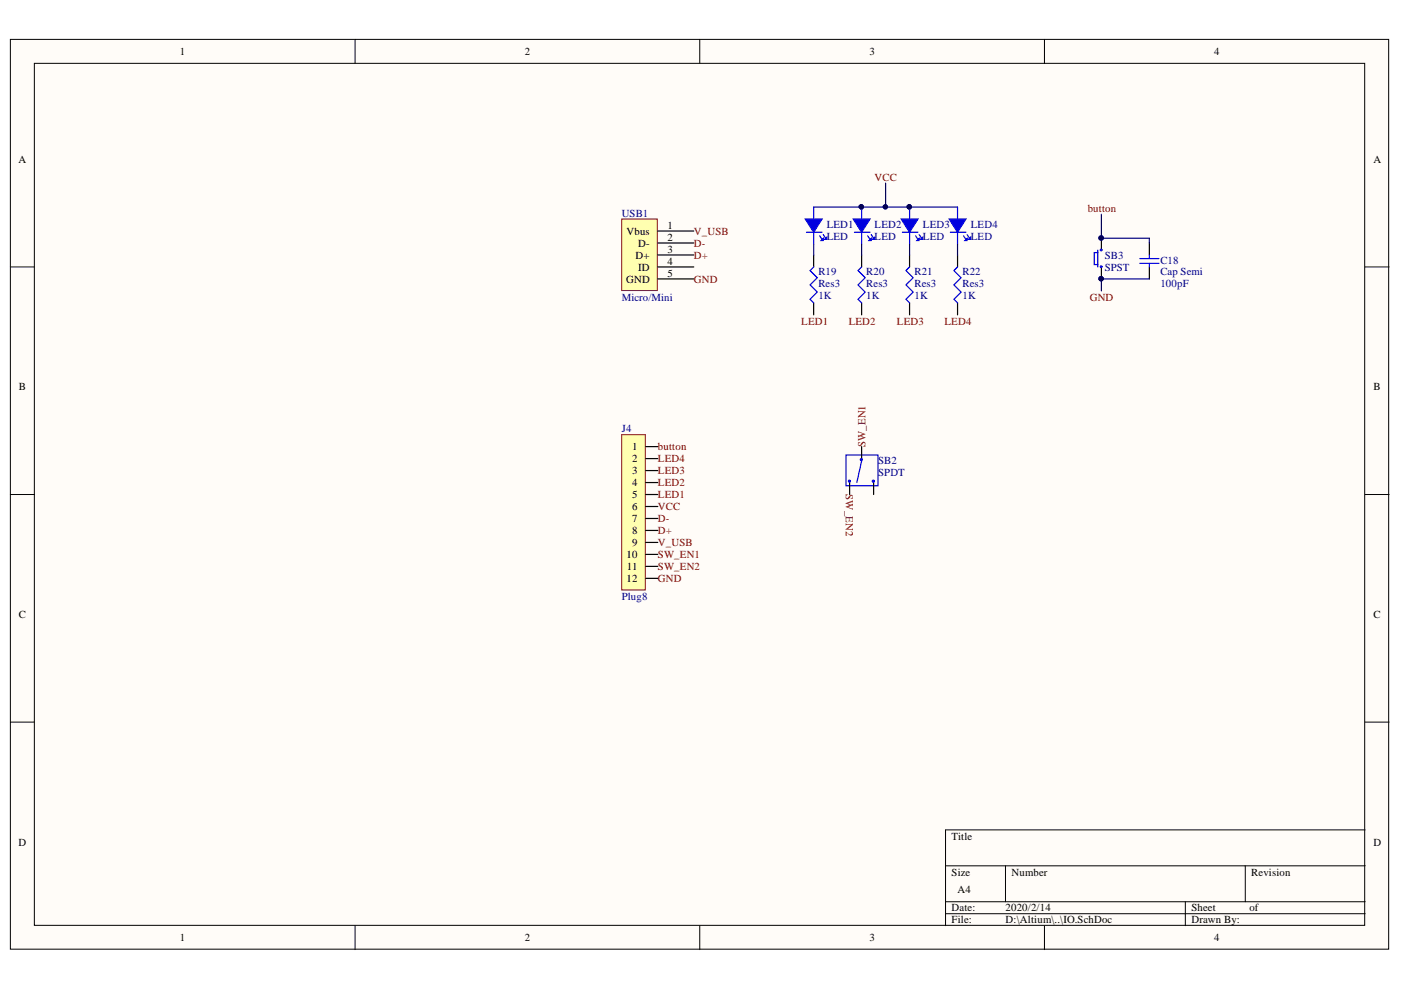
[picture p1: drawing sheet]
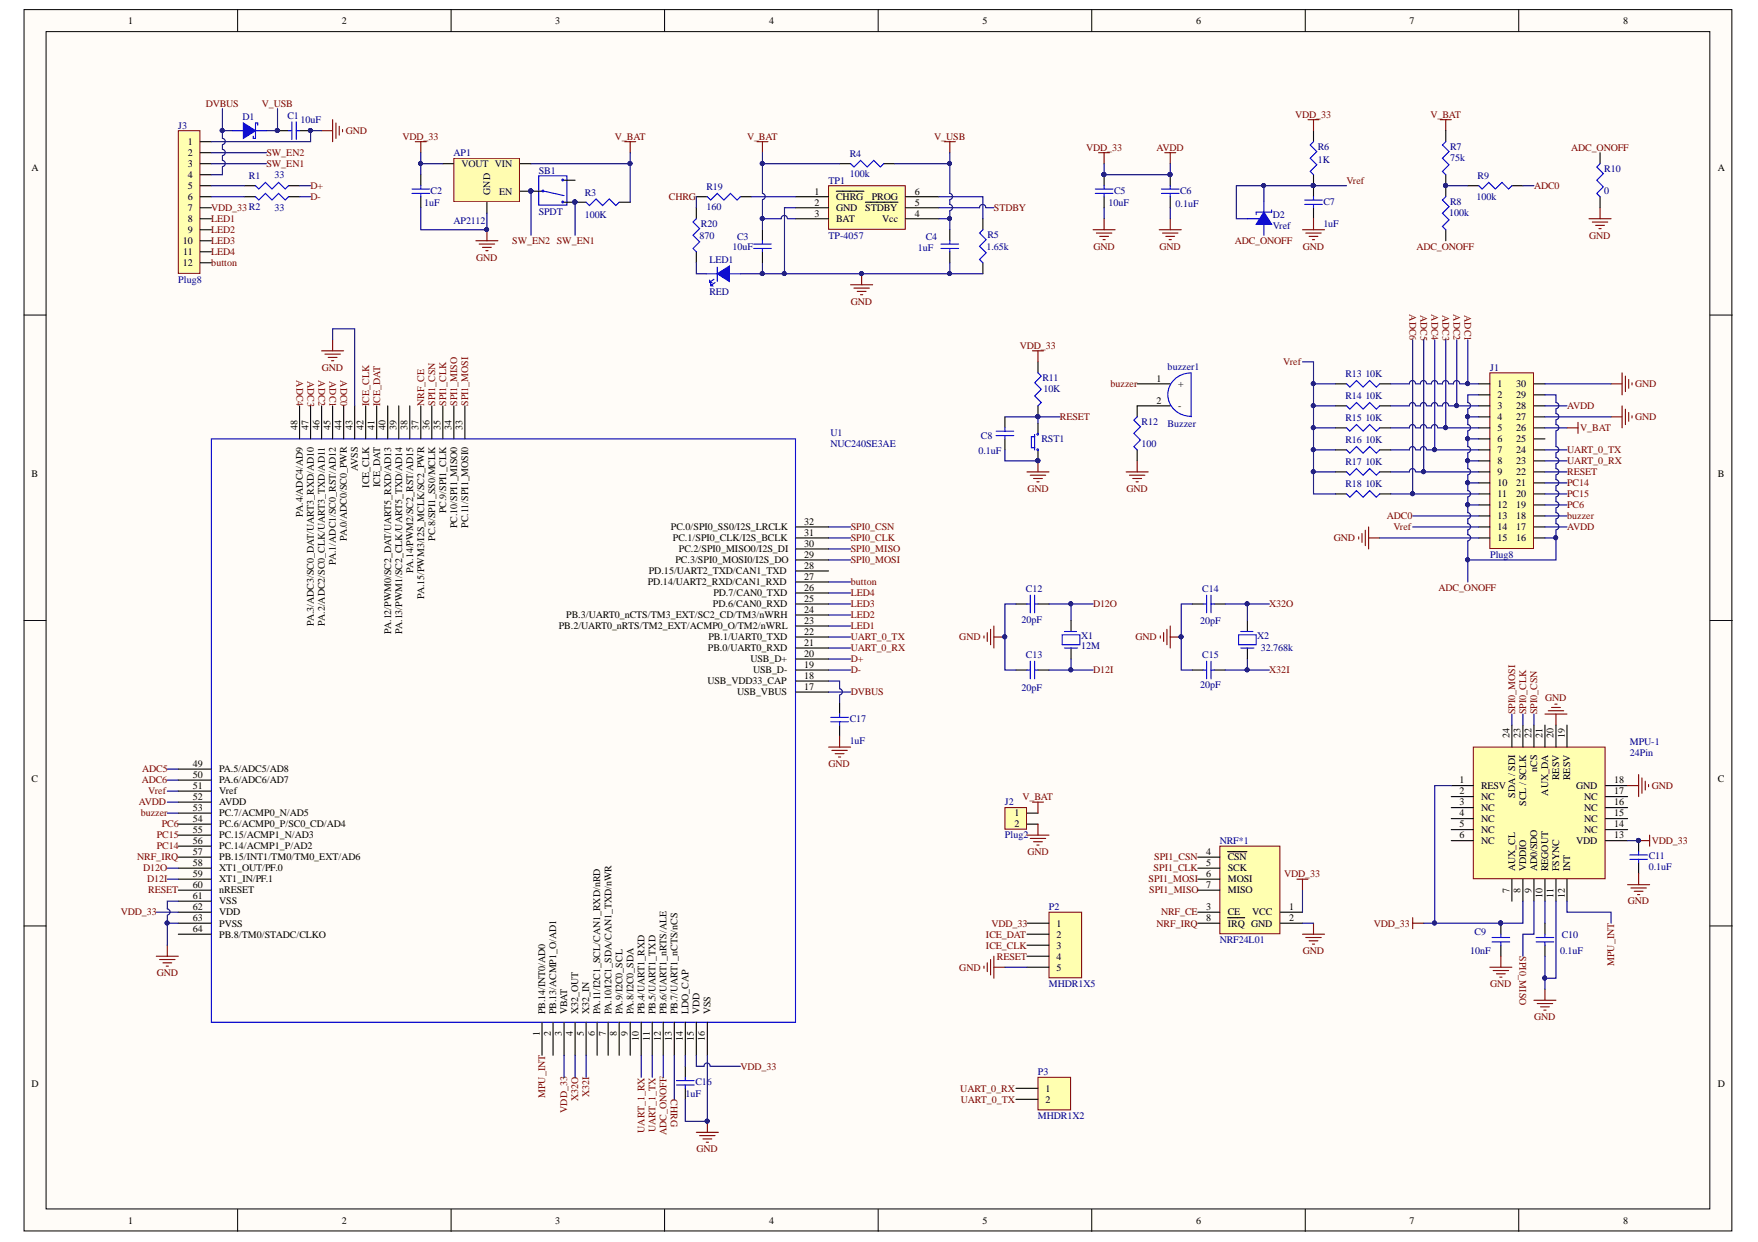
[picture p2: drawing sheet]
# Altium project Table_tennis.PrjPcb
2 sheets, 68 parts. Net scope: global (net labels, ports and power ports of the same name join across sheets).
Board files: MCB.PcbDoc, MCB4.PcbDoc, MCB2.PcbDoc, MCB3.PcbDoc, IO.PcbDoc
Sheets:
  MCB.SchDoc
  IO.SchDoc

## Sheet MCB.SchDoc
size A3

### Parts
(Parts that share a designator on the sheet are numbered #1, #2 ... from top to bottom, then left to right.)
AP1  AP2112  [SOT-23-5]
buzzer1  Buzzer  [HN9650B-3]
C1  value 10uF  [1608[0603]]  (hidden comment: Cap Semi)
C2  value 1uF  [1608[0603]]  (hidden comment: Cap Semi)
C3  value 10uF  [1608[0603]]  (hidden comment: Cap Semi)
C4  value 1uF  [1608[0603]]  (hidden comment: Cap Semi)
C5  value 10uF  [1608[0603]]  (hidden comment: Cap Semi)
C6  value 0.1uF  [1608[0603]]  (hidden comment: Cap Semi)
C7  value 1uF  [1608[0603]]  (hidden comment: Cap Semi)
C8  value 0.1uF  [1608[0603]]  (hidden comment: Cap Semi)
C9  value 10nF  [1608[0603]]  (hidden comment: Cap Semi)
C10  value 0.1uF  [1608[0603]]  (hidden comment: Cap Semi)
C11  value 0.1uF  [1608[0603]]  (hidden comment: Cap Semi)
C12  value 20pF  [1608[0603]]  (hidden comment: Cap Semi)
C13  value 20pF  [1608[0603]]  (hidden comment: Cap Semi)
C14  value 20pF  [1608[0603]]  (hidden comment: Cap Semi)
C15  value 20pF  [1608[0603]]  (hidden comment: Cap Semi)
C16  value 1uF  [1608[0603]]  (hidden comment: Cap Semi)
C17  value 1uF  [1608[0603]]  (hidden comment: Cap Semi)
D1  Schottky  [SOD-523]  (value not drawn)
D2  Vref  [SOT-23]
J1  Plug8  [FPC0.5-30PS]
J2  Plug2  [Terminal_block_2pin_1.25mm_SMD]
J3  Plug8  [FPC0.5-12PS]
LED1#1  RED  [SMD-0603_LED]
MPU-1  24Pin  [QFN_24PIN _1]
NRF*1  NRF24L01  [NRF24L01_Module_SMD]
P2  MHDR1X5  [MHDR1X5]
P3  MHDR1X2  [MHDR1X2]
R1  value 33  [J1-0603]  (hidden comment: Res3)
R2  value 33  [J1-0603]  (hidden comment: Res3)
R3  value 100K  [J1-0603]  (hidden comment: Res3)
R4  value 100k  [J1-0603]  (hidden comment: Res3)
R5  value 1.65k  [J1-0603]  (hidden comment: Res3)
R6  value 1K  [J1-0603]  (hidden comment: Res3)
R7  value 75k  [J1-0603]  (hidden comment: Res3)
R8  value 100k  [J1-0603]  (hidden comment: Res3)
R9  value 100k  [J1-0603]  (hidden comment: Res3)
R10  value 0  [J1-0603]  (hidden comment: Res3)
R11  value 10K  [J1-0603]  (hidden comment: Res3)
R12  value 100  [J1-0603]  (hidden comment: Res3)
R13  value 10K  [J1-0603]  (hidden comment: Res3)
R14  value 10K  [J1-0603]  (hidden comment: Res3)
R15  value 10K  [J1-0603]  (hidden comment: Res3)
R16  value 10K  [J1-0603]  (hidden comment: Res3)
R17  value 10K  [J1-0603]  (hidden comment: Res3)
R18  value 10K  [J1-0603]  (hidden comment: Res3)
R19#1  value 160  [J1-0603]  (hidden comment: Res3)
R20#1  value 870  [J1-0603]  (hidden comment: Res3)
RST1  SPST  [TACK-SW_SMD 2P 4x3mm_2]  (value not drawn)
SB1  SPDT  [SS-SK-02P]
TP1  TP-4057  [SOT-23-6]
U1  NUC240SE3AE  [MCU_LQFP_64_7x7]
X1  value 12M  [2520S]  (hidden comment: Xtal)
X2  value 32.768k  [FC-135]  (hidden comment: Xtal)

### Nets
AVDD: AP1.5(VOUT) C2.2 C5.2 C6.2 C9.2 C11.2 J1.17 J1.28 J3.7 MPU-1.1(RESV) MPU-1.8(VDDIO) MPU-1.13(VDD) NRF*1.1(VCC) P2.1 R6.2 R11.1 U1.3(VBAT) U1.15(VDD) U1.52(AVDD) U1.62(VDD)  [also labelled VDD_33]
GND: AP1.2(GND) C1.1 C2.1 C3.1 C4.1 C5.1 C6.1 C7.1 C8.1 C9.1 C10.1 C11.1 C12.2 C13.2 C14.2 C15.2 C16.1 C17.1 J1.15 J1.27 J1.30 J2.2 J3.1 LED1#1.1 MPU-1.11(FSYNC) MPU-1.18(GND) MPU-1.20(RESV) NRF*1.2(GND) P2.5 R5.1 R10.1 R12.1 RST1.2 TP1.2(GND) U1.16(VSS) U1.43(AVSS) U1.61(VSS) U1.63(PVSS)
V_BAT: AP1.1(VIN) C3.2 J1.26 J2.1 R3.1 R4.2 R7.2 TP1.3(BAT)
V_USB: C1.2 C4.2 D1.2 R4.1 TP1.4(Vcc)
ADC0: J1.13 R9.1 U1.44(PA.0/ADC0/SC0_PWR)
ADC1: J1.1 R13.1 U1.45(PA.1/ADC1/SC0_RST/AD12)
ADC2: J1.3 R14.1 U1.46(PA.2/ADC2/SC0_CLK/UART3_TXD/AD11)
ADC3: J1.5 R15.1 U1.47(PA.3/ADC3/SC0_DAT/UART3_RXD/AD10)
ADC4: J1.7 R16.1 U1.48(PA.4/ADC4/AD9)
ADC5: J1.9 R17.1 U1.49(PA.5/ADC5/AD8)
ADC6: J1.11 R18.1 U1.50(PA.6/ADC6/AD7)
ADC_ONOFF: D2.3 J1.2 J1.4 J1.6 J1.8 J1.10 J1.12 J1.16 J1.29 R8.1 R10.2 U1.12(PB.6/UART1_nRTS/ALE)
button: J3.12 U1.27(PD.14/UART2_RXD/CAN1_RXD)
buzzer: buzzer1.1(+) J1.18 U1.53(PC.7/ACMP0_N/AD5)
CHRG: R19#1.2 R20#1.2 U1.13(PB.7/UART1_nCTS/nCS)
D12I: C13.1 U1.59(XT1_IN/PF.1) X1.2
D12O: C12.1 U1.58(XT1_OUT/PF.0) X1.1
D+: R1.1 U1.20(USB_D+)
D-: R2.1 U1.19(USB_D-)
DVBUS: D1.1 J3.4 U1.17(USB_VBUS)
ICE_CLK: P2.3 U1.42(ICE_CLK)
ICE_DAT: P2.2 U1.41(ICE_DAT)
LED1: J3.8 U1.23(PB.2/UART0_nRTS/TM2_EXT/ACMP0_O/TM2/nWRL)
LED2: J3.9 U1.24(PB.3/UART0_nCTS/TM3_EXT/SC2_CD/TM3/nWRH)
LED3: J3.10 U1.25(PD.6/CAN0_RXD)
LED4: J3.11 U1.26(PD.7/CAN0_TXD)
MPU_INT: MPU-1.12(INT) U1.1(PB.14/INT0/AD0)
NRF_CE: NRF*1.3(CE) U1.37(PA.15/PWM3/I2S_MCLK/SC2_PWR)
NRF_IRQ: NRF*1.8(~{IRQ}) U1.57(PB.15/INT1/TM0/TM0_EXT/AD6)
PC6: J1.19 U1.54(PC.6/ACMP0_P/SC0_CD/AD4)
PC14: J1.21 U1.56(PC.14/ACMP1_P/AD2)
PC15: J1.20 U1.55(PC.15/ACMP1_N/AD3)
RESET: C8.2 J1.22 P2.4 R11.2 RST1.1 U1.60(nRESET)
SPI0_CLK: MPU-1.23(SCL_/_SCLK) U1.31(PC.1/SPI0_CLK/I2S_BCLK)
SPI0_CSN: MPU-1.22(nCS) U1.32(PC.0/SPI0_SS0/I2S_LRCLK)
SPI0_MISO: MPU-1.9(AD0/SDO) U1.30(PC.2/SPI0_MISO0/I2S_DI)
SPI0_MOSI: MPU-1.24(SDA_/_SDI) U1.29(PC.3/SPI0_MOSI0/I2S_DO)
SPI1_CLK: NRF*1.5(SCK) U1.35(PC.9/SPI1_CLK)
SPI1_CSN: NRF*1.4(~{CSN}) U1.36(PC.8/SPI1_SS0/MCLK)
SPI1_MISO: NRF*1.7(MISO) U1.34(PC.10/SPI1_MISO0)
SPI1_MOSI: NRF*1.6(MOSI) U1.33(PC.11/SPI1_MOSI0)
STDBY: TP1.5(~{STDBY})
SW_EN1: J3.3 R3.2 SB1.3
SW_EN2: AP1.3(EN) J3.2 SB1.2
UART_0_RX: J1.23 P3.1 U1.21(PB.0/UART0_RXD)
UART_0_TX: J1.24 P3.2 U1.22(PB.1/UART0_TXD)
UART_1_RX: U1.10(PB.4/UART1_RXD)
UART_1_TX: U1.11(PB.5/UART1_TXD)
Vref: C7.2 D2.1 D2.2 J1.14 R6.1 R13.2 R14.2 R15.2 R16.2 R17.2 R18.2 U1.51(Vref)
X32I: C15.1 U1.5(X32_IN) X2.2
X32O: C14.1 U1.4(X32_OUT) X2.1
Netbuzzer1_2: buzzer1.2(-) R12.2
NetC10_2: C10.2 MPU-1.10(REGOUT)
NetC16_2: C16.2 U1.14(LDO_CAP)
NetC17_2: C17.2 U1.18(USB_VDD33_CAP)
NetJ3_5: J3.5 R1.2
NetJ3_6: J3.6 R2.2
NetLED1#1_2: LED1#1.2 R20#1.1
NetR5_2: R5.2 TP1.6(PROG)
NetR7_1: R7.1 R8.2 R9.2
NetR19#1_1: R19#1.1 TP1.1(~{CHRG})

Not connected (* = marked no-connect by the designer): J1 25; MPU-1 2(NC) 3(NC) 4(NC) 5(NC) 6(NC) 7(AUX_CL) 14(NC) 15(NC) 16(NC) 17(NC) 19(RESV) 21(AUX_DA); SB1 1; U1 2(PB.13/ACMP1_O/AD1) 6(PA.11/I2C1_SCL/CAN1_RXD/nRD) 7(PA.10/I2C1_SDA/CAN1_TXD/nWR) 8(PA.9/I2C0_SCL) 9(PA.8/I2C0_SDA) 28(PD.15/UART2_TXD/CAN1_TXD) 38(PA.14/PWM2/SC2_RST/AD15) 39(PA.13/PWM1/SC2_CLK/UART5_TXD/AD14) 40(PA.12/PWM0/SC2_DAT/UART5_RXD/AD13) 64(PB.8/TM0/STADC/CLKO)

## Sheet IO.SchDoc
size A4

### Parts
(Parts that share a designator on the sheet are numbered #1, #2 ... from top to bottom, then left to right.)
C18  Cap Semi  value 100pF  [1608[0603]]
J4  Plug8  [FPC0.5-12PS]
LED1#2  LED  [SMD-0603_LED]
LED2  LED  [SMD-0603_LED]
LED3  LED  [SMD-0603_LED]
LED4  LED  [SMD-0603_LED]
R19#2  Res3  value 1K  [J1-0603]
R20#2  Res3  value 1K  [J1-0603]
R21  Res3  value 1K  [J1-0603]
R22  Res3  value 1K  [J1-0603]
SB2  SPDT  [Slide_switch 3.5*8.5]
SB3  SPST  [TACK-SW_SMD 2P 4x3mm_2]
USB1  Micro/Mini  [USB_Micro-B_S_DIP_180]

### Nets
GND: C18.1 J4.12 SB3.2 USB1.5(GND)
V_USB: J4.9 USB1.1(Vbus)
button: C18.2 J4.1 SB3.1
D+: J4.8 USB1.3(D+)
D-: J4.7 USB1.2(D-)
LED1: J4.5 R19#2.1
LED2: J4.4 R20#2.1
LED3: J4.3 R21.1
LED4: J4.2 R22.1
SW_EN1: J4.10 SB2.2
SW_EN2: J4.11 SB2.3
VCC: J4.6 LED1#2.1 LED2.1 LED3.1 LED4.1
NetLED1#2_2: LED1#2.2 R19#2.2
NetLED2_2: LED2.2 R20#2.2
NetLED3_2: LED3.2 R21.2
NetLED4_2: LED4.2 R22.2

Not connected (* = marked no-connect by the designer): SB2 1; USB1 4(ID)

## Nets that join several sheets
GND: MCB (38 pins), IO (C18.1 J4.12 SB3.2 USB1.5)
V_USB: MCB (5 pins), IO (J4.9 USB1.1)
button: MCB (J3.12 U1.27), IO (C18.2 J4.1 SB3.1)
D+: MCB (R1.1 U1.20), IO (J4.8 USB1.3)
D-: MCB (R2.1 U1.19), IO (J4.7 USB1.2)
LED1: MCB (J3.8 U1.23), IO (J4.5 R19#2.1)
LED2: MCB (J3.9 U1.24), IO (J4.4 R20#2.1)
LED3: MCB (J3.10 U1.25), IO (J4.3 R21.1)
LED4: MCB (J3.11 U1.26), IO (J4.2 R22.1)
SW_EN1: MCB (J3.3 R3.2 SB1.3), IO (J4.10 SB2.2)
SW_EN2: MCB (AP1.3 J3.2 SB1.2), IO (J4.11 SB2.3)
